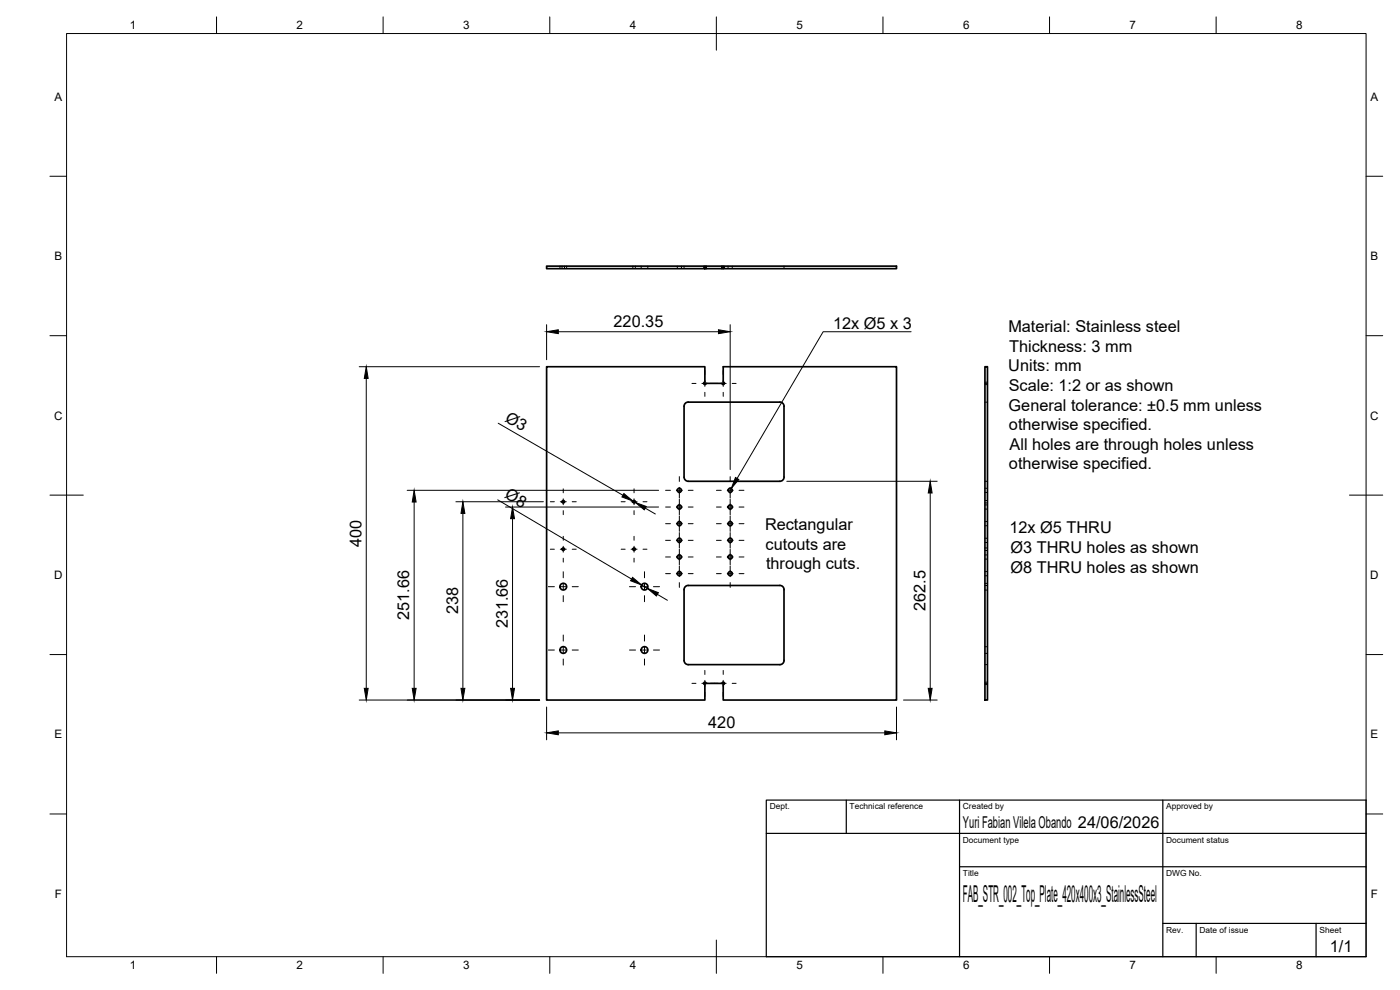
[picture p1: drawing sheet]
<svg xmlns="http://www.w3.org/2000/svg" width="420mm" height="297mm" viewBox="0 0 420 297" stroke-linecap="round" stroke-linejoin="round" font-family="sans-serif">
<!-- layer: Visible -->
<g fill="none" stroke="#000" stroke-width=".51">
<path d="M164 79.8h47.5v.8h-47.5zM211.5 79.8h.4M216.7 79.8h-4.8v.8h-.4M217 79.8h-.3v.8h-4.8M216.7 80.6h.3v-.8h52v.8h-52M211.5 114.7v-4.7h-47.5v100h47.5v-4.6M211.6 114.6a.37 .37 0 0 0-.4 .4 .37 .37 0 0 0 .3 .4 .37 .37 0 0 0 .4-.4h4.8a.37 .37 0 0 0 .4 .4 .37 .37 0 0 0 .3-.4 .37 .37 0 0 0-.3-.4l-.1-4.6h52v100h-52v-4.6a.37 .37 0 0 0 .4-.4 .37 .37 0 0 0-.3-.3 .37 .37 0 0 0-.4 .3h-4.8a.37 .37 0 0 0-.3-.3 .37 .37 0 0 0-.4 .3 .37 .37 0 0 0 .4 .4M295.6 110h.8v100h-.8zM205.8 120.9l.7-.2 27.6-.1a1.26 1.26 0 0 1 1.2 1.3v21.2a1.26 1.26 0 0 1-1.3 1.3h-27.4a1.26 1.26 0 0 1-1.3-1.2v-21.3zM205.8 175.9l.8-.3h27.5a1.23 1.23 0 0 1 1.2 1.3v21.3a1.26 1.26 0 0 1-1.3 1.2h-27.4a1.26 1.26 0 0 1-1.3-1.2v-21.3z"/>
<circle cx="169" cy="150.5" r=".37"/>
<circle cx="190.3" cy="150.5" r=".37"/>
<circle cx="203.9" cy="152.1" r=".62"/>
<circle cx="203.9" cy="157.1" r=".62"/>
<circle cx="203.9" cy="147.1" r=".62"/>
<circle cx="219.1" cy="147.1" r=".62"/>
<circle cx="219.1" cy="152.1" r=".62"/>
<circle cx="219.1" cy="157.1" r=".62"/>
<circle cx="169" cy="164.8" r=".37"/>
<circle cx="169" cy="176" r="1.01"/>
<circle cx="190.3" cy="164.8" r=".37"/>
<circle cx="193.4" cy="176" r="1.01"/>
<circle cx="203.9" cy="162.1" r=".62"/>
<circle cx="203.9" cy="172.1" r=".62"/>
<circle cx="203.9" cy="167.1" r=".62"/>
<circle cx="219.1" cy="162.1" r=".62"/>
<circle cx="219.1" cy="172.1" r=".62"/>
<circle cx="219.1" cy="167.1" r=".62"/>
<circle cx="169" cy="195" r="1.01"/>
<circle cx="193.4" cy="195" r="1.01"/>
</g>
<!-- layer: Hidden -->
<g fill="none" stroke="#000" stroke-width=".3">
<path d="M168 79.8v.8M168.7 79.8v.8M169.4 79.8v.8M170.1 79.8v.8M189.9 79.8v.8M190.7 79.8v.8M192.4 79.8v.8M194.4 79.8v.8M203.3 79.8v.8M204.5 79.8v.8M205.3 79.8v.8M211.2 79.8v.8"/>
<path d="M217.4 79.8v.8M218.5 79.8v.8M219.8 79.8v.8M235.3 79.8v.8M295.6 115h.8M295.6 114.7h.8M295.6 115.4h.8M295.6 120.7h.8M295.6 144.4h.8M295.6 146.5h.8M295.6 147.8h.8M295.6 151.5h.8"/>
<path d="M295.6 152.7h.8M295.6 156.5h.8M295.6 157.7h.8M295.6 150.9h.8M295.6 150.2h.8M295.6 175.7h.8M295.6 161.5h.8M295.6 162.8h.8M295.6 166.5h.8M295.6 167.8h.8M295.6 171.5h.8M295.6 172.7h.8"/>
<path d="M295.6 165.2h.8M295.6 164.4h.8M295.6 177h.8M295.6 175h.8M295.6 199.4h.8M295.6 196h.8M295.6 194h.8M295.6 205.4h.8M295.6 205h.8M295.6 204.7h.8"/>
</g>
<!-- layer: BORDER -->
<g fill="none" stroke="#000" stroke-width=".3">
<path d="M20 10.1h390v276.9h-390zM65 5.1v5M115 5.1v5M165 5.1v5M215 5.1v10M265 5.1v5M315 5.1v5M365 5.1v5M15 52.9h5M410 52.9h5M15 100.7h5M410 100.7h5"/>
<path d="M15 148.6h10M405 148.6h10M15 196.4h5M410 196.4h5M15 244.2h5M410 244.2h5M65 287v5M115 287v5M165 287v5M215 282.1v9.9M265 287v5M315 287v5"/>
<path d="M365 287v5"/>
</g>
<!-- layer: TITLEBLOCK -->
<path d="M230 240.1h180v46.9h-180zM230 250h180M254 240.1v9.9M288 240.1v46.9M349 240.1v46.9M288 260.1h122M349 277.1h61M359 277.1v9.9M395 277.1v9.9" fill="none" stroke="#000" stroke-width=".36"/>
<!-- layer: Smart Centers -->
<g fill="none" stroke="#000" stroke-width=".3">
<path d="M207.7 115h1.2M210.7 115h1.7M211.5 111.2v1.2M211.5 114.1v1.8M211.5 117.7v1.2M213.2 115h2.2M216.2 115h1.7M217 111.2v1.2M217 114.1v1.8M217 117.7v1.2M219.7 115h1.2M165.2 150.5h1.2"/>
<path d="M168.1 150.5h1.8M169 146.7v1.2M169 149.7v1.7M169 153.2v1.2M171.7 150.5h1.2M186.4 150.5h1.2M189.4 150.5h1.8M190.3 146.7v1.2M190.3 149.7v1.7M190.3 153.2v1.2M193 150.5h1.2M199.7 147.1h1.5"/>
<path d="M199.7 157.1h1.5M199.7 152.1h1.5M203 147.1h1.8M203 157.1h1.8M203 152.1h1.8M203.9 143v1.4M203.9 146.2v3.2M203.9 149.8v4.6M203.9 154.8v4.6M203.9 159.8v4.7M206.6 147.1h1.4M206.6 157.1h1.4"/>
<path d="M206.6 152.1h1.4M215 147.1h1.5M215 157.1h1.5M215 152.1h1.5M218.2 147.1h1.8M218.2 157.1h1.8M218.2 152.1h1.8M219.1 143v1.4M219.1 146.2v3.2M219.1 149.8v4.6M219.1 154.8v4.6M219.1 159.8v4.7"/>
<path d="M221.8 147.1h1.5M221.8 157.1h1.5M221.8 152.1h1.5M164.5 176h1.9M165.2 164.8h1.2M168.1 164.8h1.8M168.1 176h1.8M169 160.9v1.2M169 163.9v1.8M169 167.5v1.2M169 171.5v1.9M169 175.1v1.8"/>
<path d="M169 178.7v1.8M171.7 164.8h1.2M171.7 176h1.8M186.4 164.8h1.2M188.9 176h1.8M189.4 164.8h1.8M190.3 160.9v1.2M190.3 163.9v1.8M190.3 167.5v1.2M192.5 176h1.8M193 164.8h1.2M193.4 171.5v1.9"/>
<path d="M193.4 175.1v1.8M193.4 178.7v1.8M196.1 176h1.8M199.7 162.1h1.5M199.7 167.1h1.5M199.7 172.1h1.5M203 162.1h1.8M203 167.1h1.8M203 172.1h1.8M203.9 164.8v4.6M203.9 169.8v3.2M203.9 174.8v1.4"/>
<path d="M206.6 162.1h1.4M206.6 167.1h1.4M206.6 172.1h1.4M215 162.1h1.5M215 167.1h1.5M215 172.1h1.5M218.2 162.1h1.8M218.2 167.1h1.8M218.2 172.1h1.8M219.1 164.8v4.6M219.1 169.8v3.2M219.1 174.8v1.4"/>
<path d="M221.8 162.1h1.5M221.8 167.1h1.5M221.8 172.1h1.5M164.5 195h1.9M168.1 195h1.8M169 190.5v1.8M169 194.1v1.8M169 197.7v1.8M171.7 195h1.8M188.9 195h1.8M192.5 195h1.8M193.4 190.5v1.8"/>
<path d="M193.4 194.1v1.8M193.4 197.7v1.8M196.1 195h1.8M207.7 205h1.2M210.7 205h1.7M211.5 201.2v1.2M211.5 204.1v1.8M211.5 207.7v1.2M213.2 205h2.2M216.2 205h1.7M217 201.2v1.2M217 204.1v1.8"/>
<path d="M217 207.7v1.2M219.7 205h1.2"/>
</g>
<!-- layer: FD_Dimensions -->
<g fill="none" stroke="#000" stroke-width=".3">
<path d="M164 97.4v10.5M167.6 99.5h48M219.1 97.4v43.5M107.8 110h54.1M109.9 113.5v93M149.5 127l37.4 21.6M122.2 147.1h75.5M124.3 150.6v55.9M136.8 150.5h26.3M138.9 154v52.5M149.4 150l40.1 23.7M151.7 152.1h46"/>
<path d="M153.8 155.6v50.9M190 150.4l.6 .3M193.7 152.5l3 1.7M236.1 144.4h45.2M279.2 147.9v58.6M192.6 175.5l1.7 1M197.3 178.3l3 1.8M107.8 210h54.1M164 212.1v9.9M167.6 219.9h97.9M269 212.1v9.9M271.1 210h10.2"/>
</g>
<g fill="#000" stroke="#000" stroke-width=".3">
<path d="M164 99.5l3.6-.6v1.2zM215.6 98.9l3.5 .6-3.5 .6zM109.9 110l.6 3.5h-1.2zM124.3 147.1l.6 3.5h-1.2zM138.9 150.5l.6 3.5h-1.2zM153.8 152.1l.6 3.5h-1.2zM187.2 148.1l2.8 2.3-3.4-1.3zM190.6 150.7l3.4 1.3-.6 1zM279.2 144.4l.5 3.5h-1.1zM189.8 173.2l2.8 2.3-3.3-1.2zM194.3 176.5l3.3 1.3-.6 1zM109.3 206.5h1.2l-.6 3.5z"/>
<path d="M123.7 206.5h1.2l-.6 3.5zM138.3 206.5h1.2l-.6 3.5zM153.2 206.5h1.2l-.6 3.5zM164 219.9l3.6-.6v1.2zM265.5 219.3l3.5 .6-3.5 .6zM278.6 206.5h1.1l-.5 3.5z"/>
</g>
<!-- layer: Hole Notes -->
<path d="M220.7 143.3l1 .6-2.2 2.7z" fill="#000" stroke="#000" stroke-width=".3"/>
<path d="M273.4 99.5h-26.4l-25.8 44.1" fill="none" stroke="#000" stroke-width=".3"/>
<text font-size="7" x="289" y="270.6">FAB_STR_002_Top_Plate_420x400x3_StainlessSteel</text>
<g font-size="4.9">
<text x="184.1" y="98.1">220.35</text>
<text x="250" y="98.8">12x Ø5 x 3</text>
<text x="302.6" y="99.7">Material: Stainless steel</text>
<text x="302.9" y="105.6">Thickness: 3 mm</text>
<text x="302.6" y="111.4">Units: mm</text>
<text x="302.7" y="117.3">Scale: 1:2 or as shown</text>
<text x="302.7" y="123.2">General tolerance: ±0.5 mm unless</text>
<text x="151.3" y="126.2" transform="rotate(30 151.3 126.2)">Ø3</text>
<text x="302.8" y="129.1">otherwise specified.</text>
<text x="303" y="134.9">All holes are through holes unless</text>
<text x="302.8" y="140.8">otherwise specified.</text>
<text x="151.2" y="149.3" transform="rotate(31 151.2 149.3)">Ø8</text>
<text x="229.6" y="159.1">Rectangular</text>
<text x="303" y="159.9">12x Ø5 THRU</text>
<text x="108.5" y="164" transform="rotate(-90 108.5 164)">400</text>
<text x="229.8" y="164.9">cutouts are</text>
<text x="303.3" y="165.9">Ø3 THRU holes as shown</text>
<text x="229.9" y="170.7">through cuts.</text>
<text x="303.3" y="171.8">Ø8 THRU holes as shown</text>
<text x="137.5" y="184.3" transform="rotate(-90 137.5 184.3)">238</text>
<text x="277.7" y="183.3" transform="rotate(-90 277.7 183.3)">262.5</text>
<text x="122.8" y="186" transform="rotate(-90 122.8 186)">251.66</text>
<text x="152.4" y="188.5" transform="rotate(-90 152.4 188.5)">231.66</text>
<text x="212.6" y="218.4">420</text>
<text x="289" y="248.5">Yuri Fabian Vilela Obando 24/06/2026</text>
<text x="399.1" y="285.7">1/1</text>
</g>
<g font-size="3.5">
<text x="39" y="8.8">1</text>
<text x="89" y="8.8">2</text>
<text x="139" y="8.8">3</text>
<text x="189" y="8.8">4</text>
<text x="239" y="8.8">5</text>
<text x="289" y="8.8">6</text>
<text x="339" y="8.8">7</text>
<text x="389" y="8.8">8</text>
<text x="16.3" y="30.2">A</text>
<text x="411.3" y="30.2">A</text>
<text x="16.3" y="78">B</text>
<text x="411.3" y="78">B</text>
<text x="16.2" y="125.9">C</text>
<text x="411.2" y="125.9">C</text>
<text x="16.2" y="173.7">D</text>
<text x="411.2" y="173.7">D</text>
<text x="16.3" y="221.6">E</text>
<text x="411.3" y="221.6">E</text>
<text x="16.4" y="269.4">F</text>
<text x="411.4" y="269.4">F</text>
<text x="39" y="290.8">1</text>
<text x="89" y="290.8">2</text>
<text x="139" y="290.8">3</text>
<text x="189" y="290.8">4</text>
<text x="239" y="290.8">5</text>
<text x="289" y="290.8">6</text>
<text x="339" y="290.8">7</text>
<text x="389" y="290.8">8</text>
</g>
<g font-size="2.5">
<text x="231" y="242.9">Dept.</text>
<text x="255" y="242.9">Technical reference</text>
<text x="289" y="242.9">Created by</text>
<text x="350" y="242.9">Approved by</text>
<text x="289" y="252.8">Document type</text>
<text x="350" y="252.8">Document status</text>
<text x="289" y="262.9">Title</text>
<text x="350" y="262.9">DWG No.</text>
<text x="350" y="279.9">Rev.</text>
<text x="360" y="279.9">Date of issue</text>
<text x="396" y="279.9">Sheet</text>
</g>
</svg>
